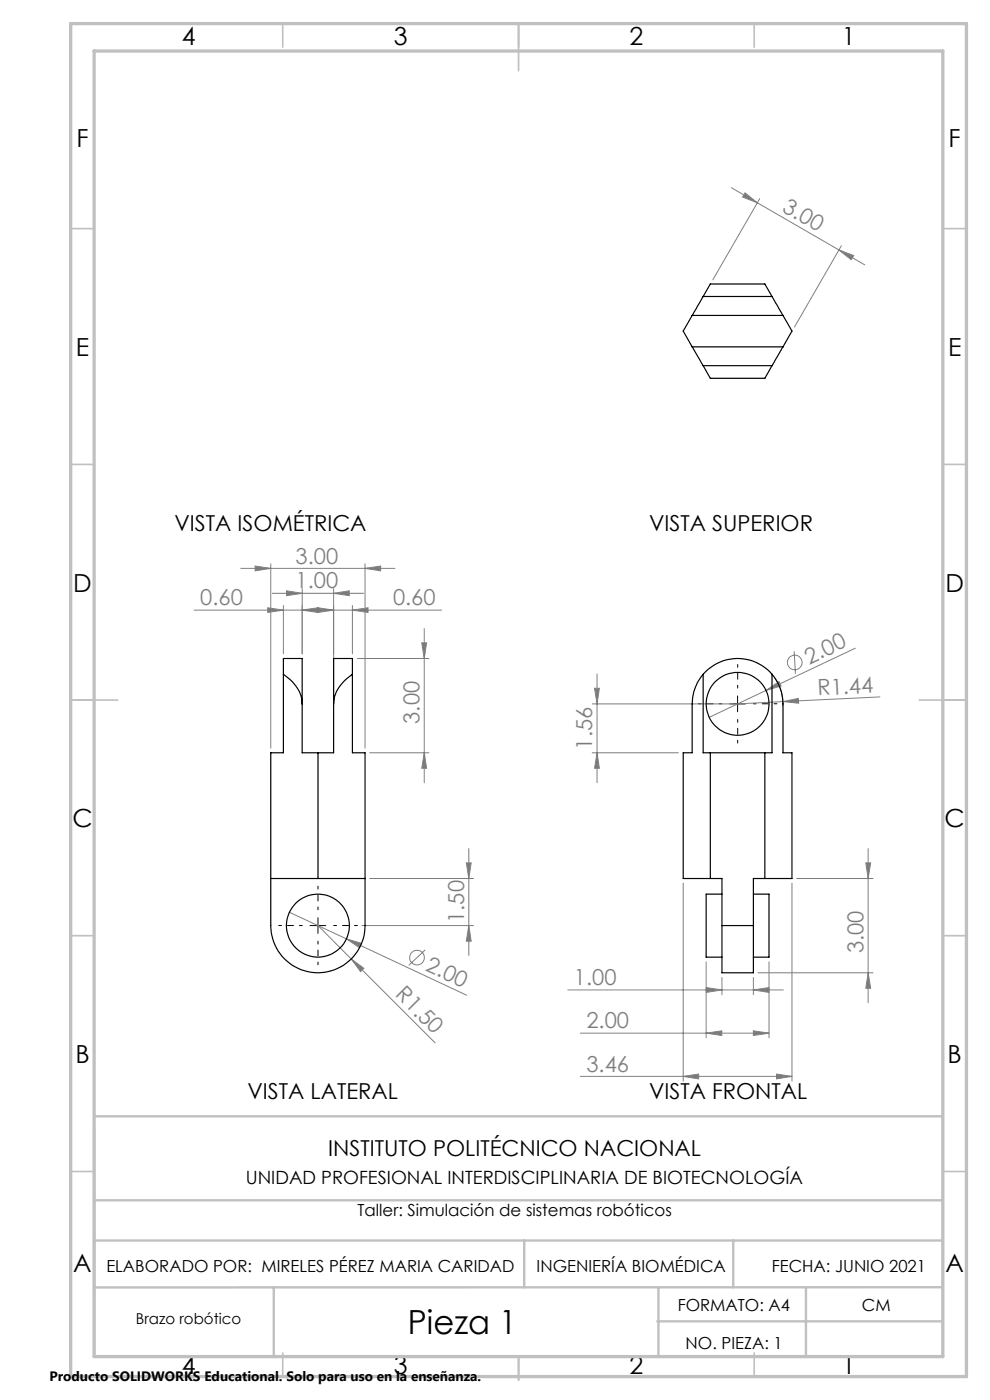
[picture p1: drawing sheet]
<svg xmlns="http://www.w3.org/2000/svg" width="210mm" height="297mm" viewBox="0 0 210 297" stroke-linecap="round" stroke-linejoin="round" font-family="sans-serif">
<g fill="none" stroke="#808080" stroke-width=".21">
<path d="M155.2 39.8l5.4 3.2M158 40.9l2.6 2.1-3.1-1.2zM160.6 43l22.8 13.2M161.1 42.2l-9.9 17.2M177.9 53l3.2 1.2-.5 .9zM178.5 52.1l-10 17.3M57.4 119.6v39.1M77.4 119.6v39.1M41.2 129.4h52.5M51.1 120.6h32.7M54.1 120.1l3.3 .5-3.3 .5zM56.8 128.9l3.3 .5-3.3 .5z"/>
<path d="M57.7 125.9h19.4M60.1 128.4v10.3M60.8 125.3l3.3 .6-3.3 .5zM64.1 129.4l3.3-.5v1zM64.1 124.8v13.9M67.5 128.9l3.3 .5-3.3 .5zM70.8 125.9l3.3-.6v1.1zM70.8 124.8v23.5M74.8 129.4l3.3-.5v1zM74.8 128.4v10.3M75.8 139.7h15.2M77.4 120.6l3.4-.5v1z"/>
<path d="M89.5 136.4h1l-.5 3.3zM90 133.3v32.7M168.5 138.1l.2 4.8M181.4 137.5l-31 14.7M78.4 159.7h12.6M90 159.7l.5 3.3h-1zM125.6 149.3h29.9M125.6 159.7h18.3M126.1 146h1l-.5 3.3zM126.6 159.7l.5 3.3h-1zM126.6 143v23M162.5 146.5l2.7-1.9 .5 .9z"/>
<path d="M164.4 143.9a9.4 9.4 0 0 1 1.7 6M166.1 148.8l3.2-.6 .1 1zM186.7 147.8l-30.2 1.5M61.4 193.5l12.1 5.7M67.5 196.4l7 7M73.5 199.2l3.2 .9-.4 .9zM73.5 199.2l25.5 11.9M76.8 196.4h23.6M78.4 186.4h22M98.9 183.1h1l-.5 3.3zM99.4 196.4l.5 3.3h-1zM99.4 180v22.7"/>
<path d="M144.9 187.4v42M168 187.4v42M169 186.4h16.2M183.7 183.1h1l-.6 3.3zM184.1 180v32.7M74.5 203.4l2.7 2-.7 .7zM74.5 203.4l17.8 17.8M90.2 201.5l-3.5 3.3M120.4 210h45.8M123.1 219.2h40M149.8 219.2l3.3-.5v1zM149.8 204v16.2"/>
<path d="M149.8 209.5l3.3 .5-3.3 .5zM153.1 207.4v3.6M159.8 210l3.3-.5v1zM159.8 218.7l3.3 .5-3.3 .5zM159.8 207.4v3.6M160.8 206.4h24.4M163.1 204v16.2M184.1 206.4l.6 3.3h-1zM123.1 228.3h44.9M144.9 228.3l3.3-.4v1zM164.7 227.9l3.3 .4-3.3 .6z"/>
<circle cx="168.6" cy="140.5" r="1.56"/>
<circle cx="88.4" cy="203.2" r="1.55"/>
</g>
<path d="M153.1 149.3h-5M156.5 146v-5M156.5 152.6v5M159.8 149.3h5M64.1 196.3h-5M67.5 193v-5M67.5 199.7v5M70.8 196.3h5" fill="none" stroke="#000" stroke-width=".21" stroke-dasharray="15.2 1.3 1.3 1.3" stroke-dashoffset="14.6"/>
<path d="M154.8 149.3h3.3M156.5 147.6v3.4M65.8 196.4h3.3M67.5 194.7v3.3" fill="none" stroke="#000" stroke-width=".21"/>
<g fill="none" stroke="#c0c0c0" stroke-width=".35">
<path d="M60 5v5M110 5v10M160 5v5M15 48.5h5M200 48.5h5M15 98.5h5M200 98.5h5M15 148.5h10M195 148.5h10M15 198.5h5M200 198.5h5M15 248.5h5"/>
<path d="M200 248.5h5M60 287v5M110 287.8v5M160 287v5"/>
</g>
<path d="M20 236.8h180M20 239.4v47.6M20 254.6h180M20 263.2h180M58.1 273.1v14.7M111.2 263.2v9.9M139.7 273.1v14.7M155.5 263.2v9.9M171 273.1v14.7M200 273.1h-180M139.4 280.3h60.6" fill="none" stroke="#c0c0c0" stroke-width=".5"/>
<path d="M15 5h190v287h-190zM20 10.8h180v277h-180z" fill="none" stroke="#c0c0c0" stroke-width=".7"/>
<g fill="#808080">
<path d="M166.1 148.8l3.2-.6 .1 1z"/>
<path d="M162.5 146.5l2.7-1.9 .5 .9z"/>
<path d="M74.5 203.4l2.7 2-.7 .7z"/>
<path d="M73.5 199.2l3.2 .9-.4 .9z"/>
<path d="M74.8 129.4l3.3-.5v1zM67.5 128.9l3.3 .5-3.3 .5zM64.1 129.4l3.3-.5v1zM56.8 128.9l3.3 .5-3.3 .5z"/>
<path d="M149.8 209.5l3.3 .5-3.3 .5zM159.8 210l3.3-.5v1zM149.8 219.2l3.3-.5v1zM159.8 218.7l3.3 .5-3.3 .5zM144.9 228.3l3.3-.4v1zM164.7 227.9l3.3 .4-3.3 .6z"/>
<path d="M77.4 120.6l3.4-.5v1zM54.1 120.1l3.3 .5-3.3 .5z"/>
<path d="M184.1 206.4l.6 3.3h-1zM183.7 183.1h1l-.6 3.3z"/>
<path d="M126.1 146h1l-.5 3.3zM126.6 159.7l.5 3.3h-1zM89.5 136.4h1l-.5 3.3zM90 159.7l.5 3.3h-1zM98.9 183.1h1l-.5 3.3zM99.4 196.4l.5 3.3h-1z"/>
<path d="M158 40.9l2.6 2.1-3.1-1.2zM177.9 53l3.2 1.2-.5 .9z"/>
<path d="M60.8 125.3l3.3 .6-3.3 .5zM70.8 125.9l3.3-.6v1.1z"/>
</g>
<g fill="none" stroke="#000" stroke-width=".25">
<path d="M146.8 66.9h19.3M146.8 73.6l2.4 4M146.8 73.6h19.3M146.8 66.9l-1.9 3.3 1.9 3.4M149.2 62.9l-2.4 4M149.2 62.9h14.6M149.2 77.6h14.6M149.2 62.9l1.5-2.6h11.5l1.6 2.6M149.2 77.6l1.5 2.7h11.5l1.6-2.7M163.8 62.9l2.3 4M166.1 73.6l-2.3 4M166.1 66.9l1.9 3.3-1.9 3.4"/>
<path d="M60.1 143a8 8 0 0 1 4 6.3M60.1 143v-3.3h4v9.6M60.1 143v16.7h-2.7v36.7a10 10 0 0 0 10 10 10 10 0 0 0 10-10v-36.7h-2.6v-16.7M64.1 149.3v10.4h6.7v-10.4M67.5 159.7v26.7M74.8 143a8 8 0 0 0-4 6.3M74.8 143v-3.3h-4v9.6M149.2 143a9.7 9.7 0 0 0-2.4 6.3v10.4h-1.9v26.7h8.2v10M149.2 143a9.6 9.6 0 0 1 14.6 0M149.2 143v16.7h14.6v-16.7M150.7 159.7v26.7M162.2 159.7v26.7"/>
<path d="M163.8 143a9.7 9.7 0 0 1 2.3 6.3v10.4h1.9v26.7h-8.2v10M57.4 186.4h20M153.1 196.4v10h6.7v-10M153.1 189.7h-3.3v13.4h3.3M153.1 196.4h6.7M159.8 189.7h3.3v13.4h-3.3"/>
<circle cx="156.5" cy="149.3" r="6.7"/>
<circle cx="67.4" cy="196.4" r="6.7"/>
</g>
<text font-size="7.1" x="86.5" y="283">Pieza 1</text>
<g font-size="5.3">
<text x="38.5" y="9.5">4</text>
<text x="83.5" y="9.5">3</text>
<text x="133.6" y="9.5">2</text>
<text x="178.6" y="9.5">1</text>
<text x="16.2" y="31.3">F</text>
<text x="201.2" y="31.3">F</text>
<text x="16.1" y="75.5">E</text>
<text x="201.1" y="75.5">E</text>
<text x="15.5" y="125.5">D</text>
<text x="200.5" y="125.5">D</text>
<text x="15.4" y="175.5">C</text>
<text x="200.4" y="175.5">C</text>
<text x="16" y="225.5">B</text>
<text x="201" y="225.5">B</text>
<text x="15.5" y="269.8">A</text>
<text x="200.5" y="269.8">A</text>
<text x="38.5" y="291.5">4</text>
<text x="83.5" y="291.5">3</text>
<text x="133.6" y="291.5">2</text>
<text x="178.6" y="291.5">1</text>
</g>
<g font-size="4.7" fill="#808080">
<text x="165.7" y="44.8" transform="rotate(30 165.7 44.8)">3.00</text>
<text x="62.7" y="119.6">3.00</text>
<text x="62.7" y="124.8">1.00</text>
<text x="42.5" y="128.4">0.60</text>
<text x="83.4" y="128.4">0.60</text>
<text x="171.7" y="141" transform="rotate(-25 171.7 141)">2.00</text>
<text x="173.4" y="147.5" transform="rotate(-3 173.4 147.5)">R1.44</text>
<text x="89" y="153.5" transform="rotate(-90 89 153.5)">3.00</text>
<text x="125.6" y="159" transform="rotate(-90 125.6 159)">1.56</text>
<text x="98.4" y="195.8" transform="rotate(-90 98.4 195.8)">1.50</text>
<text x="183.2" y="202.2" transform="rotate(-90 183.2 202.2)">3.00</text>
<text x="90.1" y="205.8" transform="rotate(25 90.1 205.8)">2.00</text>
<text x="121.7" y="209">1.00</text>
<text x="83.7" y="211.2" transform="rotate(45 83.7 211.2)">R1.50</text>
<text x="124.4" y="218.1">2.00</text>
<text x="124.4" y="227.3">3.46</text>
</g>
<g font-size="4.7">
<text x="37" y="112.7">VISTA ISOMÉTRICA</text>
<text x="137.7" y="112.7">VISTA SUPERIOR</text>
<text x="52.5" y="233.2">VISTA LATERAL</text>
<text x="137.7" y="233.2">VISTA FRONTAL</text>
<text x="69.6" y="245.3">INSTITUTO POLITÉCNICO NACIONAL</text>
</g>
<text font-size="3.9" x="52.1" y="251.2">UNIDAD PROFESIONAL INTERDISCIPLINARIA DE BIOTECNOLOGÍA</text>
<g font-size="3.5">
<text x="75.8" y="258">Taller: Simulación de sistemas robóticos</text>
<text x="22.6" y="269.7">ELABORADO POR: MIRELES PÉREZ MARIA CARIDAD</text>
<text x="113.8" y="269.7">INGENIERÍA BIOMÉDICA</text>
<text x="163.7" y="269.7">FECHA: JUNIO 2021</text>
<text x="143.8" y="278.2">FORMATO: A4</text>
<text x="182.8" y="278.2">CM</text>
<text x="145.4" y="286.2">NO. PIEZA: 1</text>
</g>
<text font-size="3.2" x="28.8" y="280.8">Brazo robótico</text>
<text font-size="2.9" x="10.5" y="292.9">Producto SOLIDWORKS Educational. Solo para uso en la enseñanza.</text>
</svg>
